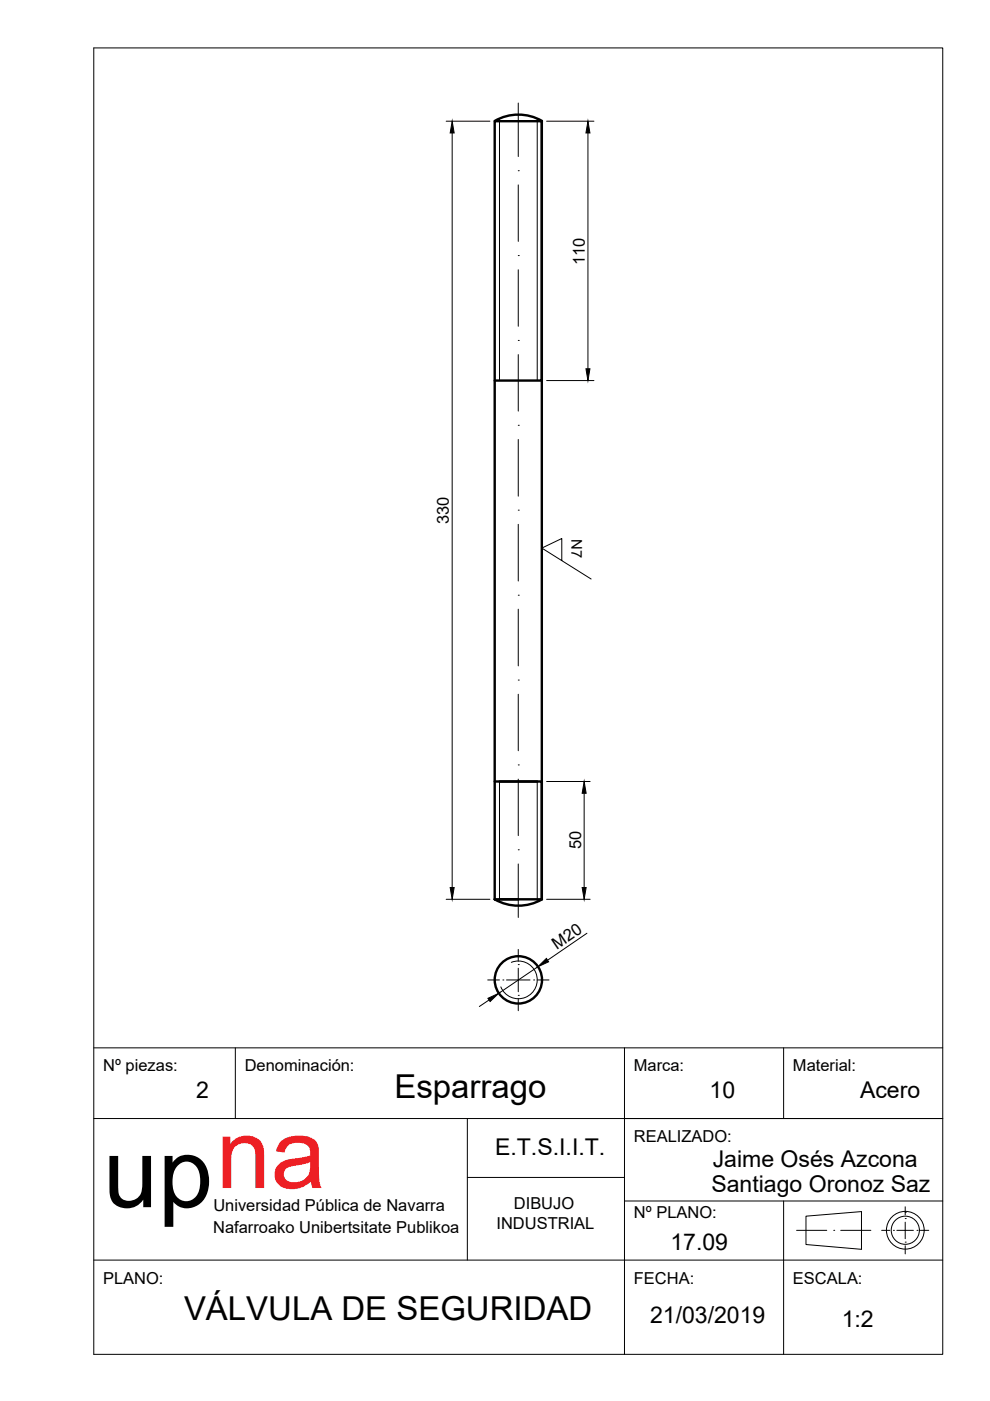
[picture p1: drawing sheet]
<svg xmlns="http://www.w3.org/2000/svg" width="210mm" height="297mm" viewBox="0 0 210 297" stroke-linecap="round" stroke-linejoin="round" font-family="sans-serif">
<!-- layer: 015_cajetin -->
<path d="M19.9 10.2h180v276.9h-180zM19.9 237.2h180M19.9 222.2h180M49.9 222.2v15M99.1 237.2v30M132.4 222.2v64.9M166.1 222.2v15M99.1 249.6h33.3M132.4 254.6h67.5M166.1 254.6v32.5M19.9 267.2h180" fill="none" stroke="#000" stroke-width=".21"/>
<!-- layer: 031_linea_continua_fina -->
<g fill="none" stroke="#000" stroke-width=".21">
<path d="M105.9 25.2v55.5M113.9 25.2v55.5M105.9 165.7v25.5M113.9 165.7v25.5M108.4 204a4 4 0 0 1 5.2 2.3 4 4 0 0 1-2.2 5.2 4 4 0 0 1-5.2-2.3M170.9 257.9l11.8-1v8l-11.8-1zM191.9 257h.1"/>
<circle cx="191.9" cy="260.8" r="4"/>
<circle cx="191.9" cy="260.8" r="2.98"/>
</g>
<!-- layer: 034_ejes -->
<g fill="none" stroke="#000" stroke-width=".21">
<path d="M109.9 36.2h.1M109.9 21.8v11.4M109.9 39.2v12M109.9 54.2h.1M109.9 57.2v12M109.9 72.2h.1M109.9 75.2v12M109.9 90.2h.1M109.9 93.2v12M109.9 108.2h.1M109.9 111.2v12M109.9 126.2h.1"/>
<path d="M109.9 129.2v12M109.9 144.2h.1M109.9 147.2v12M109.9 162.2h.1M109.9 165.2v12M109.9 180.2h.1M109.9 183.2v11.3M103.4 207.8h2.5M106.6 207.8h.1M107.4 207.8h5M109.9 204.5h.1M109.9 211h.1"/>
<path d="M109.9 201.3v2.5M109.9 205.3v5M109.9 211.8v2.5M113.1 207.8h.1M113.9 207.8h2.5M191.9 258.4h.1M191.9 255.9v1.7M191.9 259.1v3.5M168.9 260.9h6.4M176.8 260.9h.1M178.3 260.9h6.3M186.9 260.9h1.8"/>
<path d="M189.4 260.9h.1M190.1 260.9h3.6M191.9 263.4h.1M191.9 264.1v1.8M194.4 260.9h.1M195.1 260.9h1.8"/>
</g>
<!-- layer: 030_linea_continua_gruesa -->
<g fill="none" stroke="#000" stroke-width=".51">
<path d="M104.9 25.7h10v165h-10zM104.9 25.6a10 10 0 0 1 10 0M114.9 25.7v55h-10M104.9 165.7h10v25M105.9 165.7h8M104.9 190.7a10 10 0 0 0 10 0M105.9 190.7h4"/>
<circle cx="109.9" cy="207.8" r="5"/>
</g>
<!-- layer: 040_cotas. -->
<g fill="none" stroke="#000" stroke-width=".21">
<path d="M94.6 25.7h9.3M95.9 28.2v160M115.9 25.7h10M124.7 28.2v50M115.9 80.7h10M119.1 118.8v-4.6l-4.2 2 10.4 6.6M115.9 165.7h9.2M123.9 168.2v20M94.6 190.7h9.3M115.9 190.7h9.2M124.4 197.9l-8.3 5.7M103.7 212l-2.1 1.4"/>
<path d="M114 205l-8.3 5.6"/>
</g>
<path d="M95.9 25.7l.4 2.5h-.9zM124.7 25.7l.4 2.5h-.9zM124.2 78.2h.9l-.4 2.5zM123.9 165.7l.4 2.5h-.9zM95.4 188.2h.9l-.4 2.5zM123.4 188.2h.9l-.4 2.5zM103.4 211.7l2.3-1.1-1.8 1.7zM114 205l1.9-1.8 .4 .7z" fill="#000" stroke="#000" stroke-width=".21"/>
<text font-size="21" x="21.9" y="255.9">upna</text>
<g font-size="7">
<text x="83.6" y="232.8">Esparrago</text>
<text x="39" y="279.8">VÁLVULA DE SEGURIDAD</text>
</g>
<g font-size="4.9">
<text x="41.6" y="232.8">2</text>
<text x="150.4" y="232.8">10</text>
<text x="182.4" y="232.8">Acero</text>
<text x="105" y="244.9">E.T.S.I.I.T.</text>
<text x="151.1" y="247.4">Jaime Osés Azcona</text>
<text x="150.8" y="252.8">Santiago Oronoz Saz</text>
<text x="142.1" y="265.1">17.09</text>
<text x="137.8" y="280.5">21/03/2019</text>
<text x="178.5" y="281.3">1:2</text>
</g>
<g font-size="3.5">
<text x="124" y="56.2" transform="rotate(-90 124 56.2)">110</text>
<text x="95.2" y="111.1" transform="rotate(-90 95.2 111.1)">330</text>
<text x="123.2" y="180.1" transform="rotate(-90 123.2 180.1)">50</text>
<text x="118.1" y="201.4" transform="rotate(-34 118.1 201.4)">M20</text>
<text x="21.9" y="227.2">Nº piezas:</text>
<text x="51.9" y="227.2">Denominación:</text>
<text x="134.4" y="227.2">Marca:</text>
<text x="168.1" y="227.2">Material:</text>
<text x="134.4" y="242.1">REALIZADO:</text>
<text x="45.2" y="256.8">Universidad Pública de Navarra</text>
<text x="109" y="256.3">DIBUJO</text>
<text x="45.2" y="261.3">Nafarroako Unibertsitate Publikoa</text>
<text x="105.3" y="260.6">INDUSTRIAL</text>
<text x="134.4" y="258.2">Nº PLANO:</text>
<text x="21.9" y="272.2">PLANO:</text>
<text x="134.4" y="272.2">FECHA:</text>
<text x="168.1" y="272.2">ESCALA:</text>
</g>
<text font-size="3.1" x="121.2" y="114.3" transform="rotate(90 121.2 114.3)">N7</text>
</svg>
